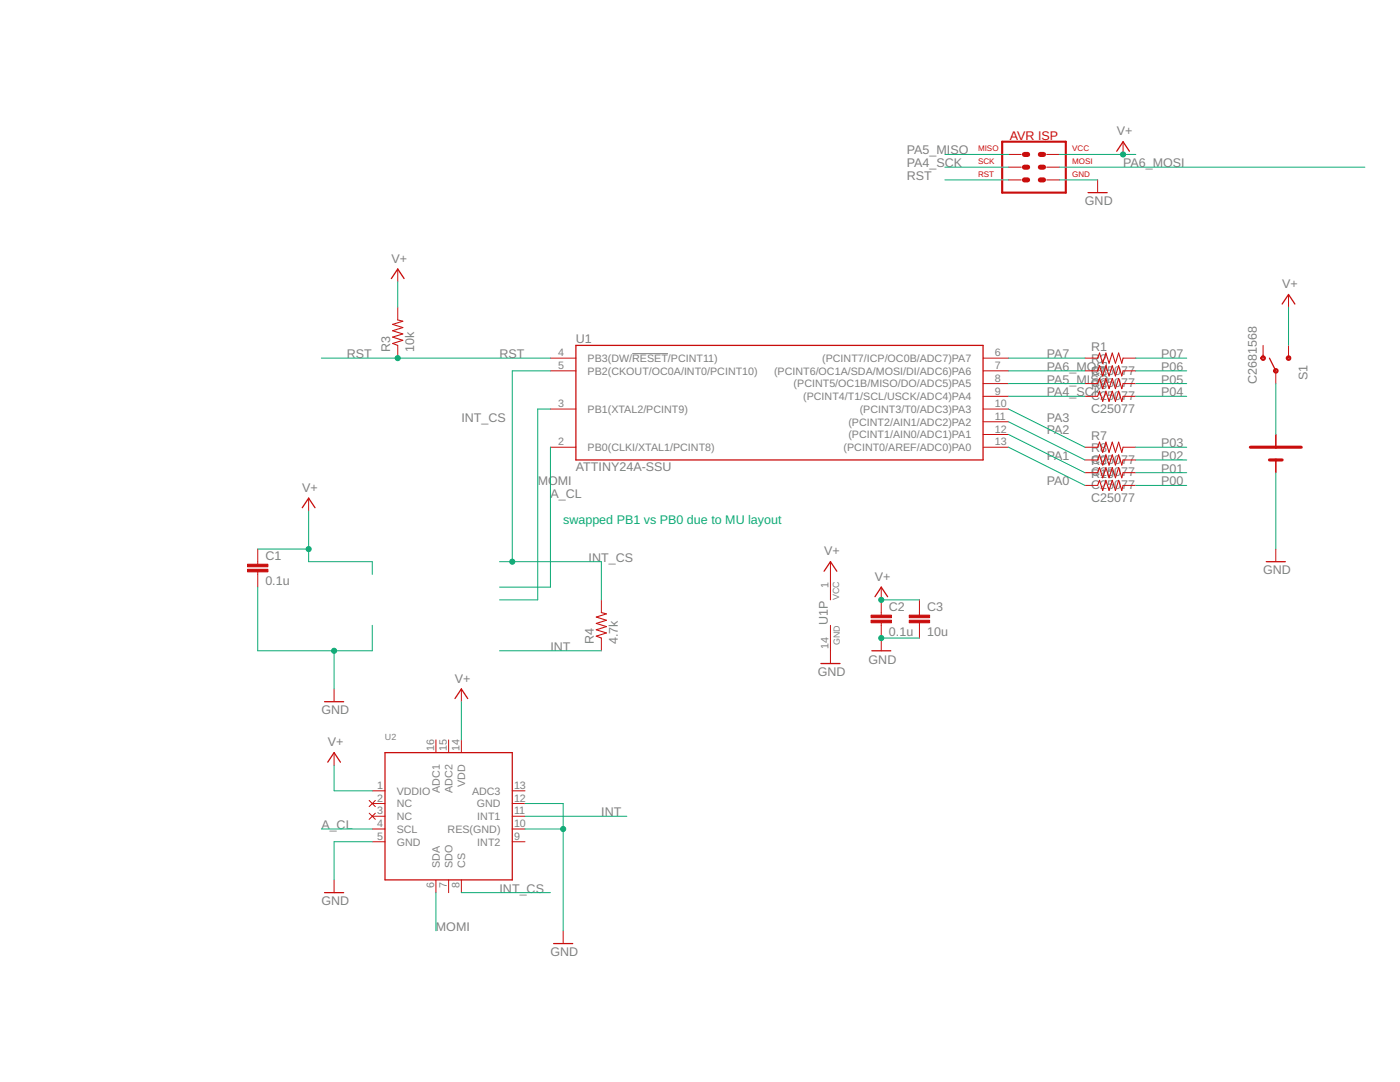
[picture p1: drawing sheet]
<svg xmlns="http://www.w3.org/2000/svg" width="279mm" height="216mm" viewBox="0 0 279 216" stroke-linecap="round" stroke-linejoin="round" font-family="sans-serif">
<path d="M126.2 70.6h7.1" fill="none" stroke="#808080" stroke-width=".2"/>
<g fill="none" stroke="#c90d0c" stroke-width=".2">
<path d="M201.3 33.4h2.5M201.3 30.8h2.5M201.3 35.9h2.5M208.9 33.4h2.5M208.9 30.8h2.5M208.9 35.9h2.5M219.1 35.9v2.5M224.1 28.3v2.5M79.4 53.7v2.5M257.2 58.8v2.5M79.4 61.3v2.5M79.4 68.9v2.6"/>
<path d="M109.9 71.5h5M109.9 74h5M196.2 71.5h5.1M196.2 74h5.1M196.2 76.5h5.1M196.2 79.1h5.1M216.5 71.5h2.6M216.5 74h2.6M216.5 76.5h2.6M216.5 79.1h2.6M224.1 71.5h2.6M224.1 74h2.6"/>
<path d="M224.1 76.5h2.6M224.1 79.1h2.6M252.1 68.9v2.6M254.6 74v2.5M257.2 68.9v2.6M61.6 99.4v2.5M109.9 81.6h5M109.9 89.2h5M196.2 81.6h5.1M196.2 84.2h5.1M196.2 86.7h5.1M196.2 89.2h5.1"/>
<path d="M216.5 89.2h2.6M216.5 91.8h2.6M216.5 94.3h2.6M216.5 96.9h2.6M224.1 89.2h2.6M224.1 91.8h2.6M224.1 94.3h2.6M224.1 96.9h2.6M254.6 86.7v2.5M254.6 91.8v2.5M51.4 109.6v3M51.4 114.1v3.1"/>
<path d="M120 119.7v2.5M165.7 112.1v7.6M175.9 117.2v5.5M183.5 119.7v3M254.6 109.6v2.5M66.7 137.5v2.5M92.1 137.5v2.5M120 127.3v2.6M165.7 124.8v7.6M175.9 124.3v5.6M183.5 124.3v3M66.7 150.2v2.5"/>
<path d="M73.7 159.7l1.2 1.3M74.3 157.8h2.5M74.9 159.7l-1.2 1.3M87 147.6v2.6M89.5 147.6v2.6M92.1 147.6v2.6M102.2 157.8h2.6M66.7 175.6v2.5M73.7 162.3l1.2 1.2M74.3 168h2.5M74.3 160.3h2.5M74.3 162.9h2.5"/>
<path d="M74.3 165.4h2.5M74.9 162.3l-1.2 1.2M87 175.6v2.5M89.5 175.6v2.5M92.1 175.6v2.5M102.2 168h2.6M102.2 160.3h2.6M102.2 162.9h2.6M102.2 165.4h2.6M112.4 185.7v2.6"/>
</g>
<g fill="none" stroke="#c90d0c" stroke-width=".25">
<path d="M217.1 38.4h3.9M222.9 30.2l1.2-1.9 1.3 1.9M78.1 55.6l1.3-1.9 1.2 1.9M114.9 68.9h81.3v22.9h-81.3zM253.3 71.5l1.3 2.5M255.9 60.7l1.3-1.9 1.2 1.9M254.6 86.7v2.5M254.6 91.8v2.5M60.3 101.3l1.3-1.9 1.3 1.9M164.5 114l1.2-1.9 1.3 1.9M174.6 119.1l1.3-1.9 1.2 1.9M252.7 112.1h3.8"/>
<path d="M90.8 139.4l1.3-1.9 1.2 1.9M163.8 132.4h3.8M174 129.9h3.8M64.8 140h3.8M65.4 152.1l1.3-1.9 1.2 1.9M76.8 150.2h25.4v25.4h-25.4zM64.8 178.1h3.8M110.5 188.3h3.8"/>
</g>
<path d="M79.4 63.8l1 .3-2 .6 2 .7-2 .6 2 .6-2 .7 2 .6-2 .6 1 .4M219.1 71.5l.3-1.1 .7 2.1 .6-2.1 .6 2.1 .7-2.1 .6 2.1 .6-2.1 .7 2.1 .2-1M219.1 74l.3-1 .7 2 .6-2 .6 2 .7-2 .6 2 .6-2 .7 2 .2-1M219.1 76.5l.3-1 .7 2.1 .6-2.1 .6 2.1 .7-2.1 .6 2.1 .6-2.1 .7 2.1 .2-1.1M219.1 79.1l.3-1 .7 2 .6-2 .6 2 .7-2 .6 2 .6-2 .7 2 .2-1M219.1 89.2l.3-1 .7 2.1 .6-2.1 .6 2.1 .7-2.1 .6 2.1 .6-2.1 .7 2.1 .2-1.1M219.1 91.8l.3-1 .7 2 .6-2 .6 2 .7-2 .6 2 .6-2 .7 2 .2-1M219.1 94.3l.3-1 .7 2 .6-2 .6 2 .7-2 .6 2 .6-2 .7 2 .2-1M219.1 96.9l.3-1.1 .7 2.1 .6-2.1 .6 2.1 .7-2.1 .6 2.1 .6-2.1 .7 2.1 .2-1M120 122.2l1 .3-2 .6 2 .7-2 .6 2 .6-2 .7 2 .6-2 .6 1 .4" fill="none" stroke="#c90d0c" stroke-width=".21"/>
<g fill="#c90d0c" stroke="#c90d0c" stroke-width=".2">
<path d="M49.4 113.6h4.1v.5h-4.1z"/>
<path d="M49.4 112.6h4.1v.5h-4.1z"/>
<path d="M173.8 123.8h4.1v.5h-4.1z"/>
<path d="M173.8 122.7h4.1v.6h-4.1z"/>
<path d="M181.5 123.8h4v.5h-4z"/>
<path d="M181.5 122.7h4v.6h-4z"/>
</g>
<path d="M200 28.3h12.7v10.1h-12.7z" fill="none" stroke="#c90d0c" stroke-width=".42"/>
<path d="M204.4 30.8h.7M204.4 33.4h.7M204.4 35.9h.7M207.6 30.8h.7M207.6 33.4h.7M207.6 35.9h.7" fill="none" stroke="#c90d0c" stroke-width="1"/>
<path d="M249.5 89.2h10.2M253.3 91.8h2.6" fill="none" stroke="#c90d0c" stroke-width=".61"/>
<g fill="#c90d0c" stroke="#c90d0c" stroke-width=".2">
<path d="M251.8 71.1a.46 .46 0 0 1 .7 .2 .46 .46 0 0 1-.3 .6 .46 .46 0 0 1-.6-.4h.2a.26 .26 0 0 1 .4-.3 .26 .26 0 0 1 .1 .4 .26 .26 0 0 1-.5 0l-.2-.1z" fill-rule="evenodd"/>
<path d="M256.9 71.1a.46 .46 0 0 1 .7 .2 .46 .46 0 0 1-.4 .6 .46 .46 0 0 1-.5-.4h.2a.26 .26 0 0 1 .4-.3 .26 .26 0 0 1 0 .4 .26 .26 0 0 1-.4 0l-.2-.1z" fill-rule="evenodd"/>
<path d="M254.3 73.6a.46 .46 0 0 1 .7 .2 .46 .46 0 0 1-.3 .7 .46 .46 0 0 1-.6-.5h.3a.26 .26 0 0 1 .3-.2 .26 .26 0 0 1 .1 .4 .26 .26 0 0 1-.4-.1l-.3-.1z" fill-rule="evenodd"/>
</g>
<g fill="none" stroke="#0dab76" stroke-width=".2">
<path d="M188.6 33.4h12.7M188.6 30.8h12.7M188.6 35.9h12.7M211.4 33.4h61M211.4 30.8h15.3M211.4 35.9h7.7M79.4 56.2v5.1M64.1 71.5h45.8M109.9 74h-7.7v38.1M201.3 71.5h15.2M201.3 74h15.2M201.3 76.5h15.2"/>
<path d="M201.3 79.1h15.2M226.7 71.5h10.1M226.7 74h10.1M226.7 76.5h10.1M226.7 79.1h10.1M254.6 76.5v10.2M257.2 61.3v7.6M109.9 89.2v28h-10.2M109.9 81.6h-2.6v38.1h-7.6M201.3 89.2l15.2 7.7M201.3 86.7l15.2 7.6M201.3 84.2l15.2 7.6"/>
<path d="M201.3 81.6l15.2 7.6M226.7 96.9h10.1M226.7 94.3h10.1M226.7 91.8h10.1M226.7 89.2h10.1M254.6 94.3v15.3M51.4 117.2v12.7h22.9v-5.1M51.4 109.6h10.2M61.6 101.9v10.2h12.7v2.5M99.7 112.1h20.3v7.6M175.9 119.7h7.6M66.7 129.9v7.6"/>
<path d="M99.7 129.9h20.3M175.9 127.3h7.6M66.7 152.7v5.1h7.6M92.1 140v7.6M64.1 165.4h10.2M74.3 168h-7.6v7.6M87 178.1v7.6M92.1 178.1h17.8M104.8 162.9h20.3M104.8 165.4h7.6M104.8 160.3h7.6v25.4"/>
</g>
<g fill="#0dab76" stroke="#0dab76" stroke-width=".2">
<circle cx="79.4" cy="71.5" r=".51"/>
<circle cx="102.2" cy="112.1" r=".51"/>
<circle cx="66.7" cy="129.9" r=".51"/>
<circle cx="175.9" cy="127.3" r=".51"/>
<circle cx="112.4" cy="165.4" r=".51"/>
<circle cx="61.6" cy="109.6" r=".51"/>
<circle cx="224.1" cy="30.8" r=".51"/>
<circle cx="175.9" cy="119.7" r=".51"/>
</g>
<text font-size="2.5" fill="#c90d0c" x="201.5" y="27.9">AVR ISP</text>
<g font-size="2.5" fill="#808080">
<text x="222.9" y="27">V+</text>
<text x="181" y="30.8">PA5_MISO</text>
<text x="181" y="33.4">PA4_SCK</text>
<text x="181" y="35.9">RST</text>
<text x="224.1" y="33.4">PA6_MOSI</text>
<text x="216.5" y="41">GND</text>
<text x="78.1" y="52.4">V+</text>
<text x="255.9" y="57.5">V+</text>
<text x="69.2" y="71.5">RST</text>
<text x="77.9" y="70.2" transform="rotate(-90 77.9 70.2)">R3</text>
<text x="82.7" y="70.2" transform="rotate(-90 82.7 70.2)">10k</text>
<text x="99.7" y="71.5">RST</text>
<text x="114.9" y="68.4">U1</text>
<text x="208.9" y="71.5">PA7</text>
<text x="217.8" y="70">R1</text>
<text x="231.8" y="71.5">P07</text>
<text x="208.9" y="74">PA6_MOSI</text>
<text x="208.9" y="76.5">PA5_MISO</text>
<text x="217.8" y="74.8">C25077</text>
<text x="217.8" y="77.3">C25077</text>
<text x="217.8" y="72.5">R2</text>
<text x="217.8" y="75">R5</text>
<text x="217.8" y="77.6">R6</text>
<text x="231.8" y="76.5">P05</text>
<text x="231.8" y="74">P06</text>
<text x="250.8" y="76.5" transform="rotate(-90 250.8 76.5)">C2681568</text>
<text x="261" y="75.9" transform="rotate(-90 261 75.9)">S1</text>
<text x="208.9" y="79.1">PA4_SCK</text>
<text x="217.8" y="79.8">C25077</text>
<text x="217.8" y="82.4">C25077</text>
<text x="231.8" y="79.1">P04</text>
<text x="92.1" y="84.2">INT_CS</text>
<text x="208.9" y="86.7">PA2</text>
<text x="208.9" y="84.2">PA3</text>
<text x="217.8" y="87.7">R7</text>
<text x="231.8" y="89.2">P03</text>
<text x="114.9" y="94.1">ATTINY24A-SSU</text>
<text x="208.9" y="91.8">PA1</text>
<text x="217.8" y="92.5">C25077</text>
<text x="217.8" y="95.1">C25077</text>
<text x="217.8" y="90.3">R8</text>
<text x="217.8" y="92.8">R9</text>
<text x="217.8" y="95.4">R10</text>
<text x="231.8" y="94.3">P01</text>
<text x="231.8" y="91.8">P02</text>
<text x="60.3" y="98.1">V+</text>
<text x="107.3" y="96.9">MOMI</text>
<text x="109.8" y="99.4">A_CL</text>
<text x="208.9" y="96.9">PA0</text>
<text x="217.8" y="97.6">C25077</text>
<text x="217.8" y="100.2">C25077</text>
<text x="231.8" y="96.9">P00</text>
<text x="53" y="111.7">C1</text>
<text x="117.5" y="112.1">INT_CS</text>
<text x="164.5" y="110.8">V+</text>
<text x="53" y="116.8">0.1u</text>
<text x="174.6" y="115.9">V+</text>
<text x="252.1" y="114.6">GND</text>
<text x="165.2" y="124.7" transform="rotate(-90 165.2 124.7)">U1P</text>
<text x="177.4" y="121.9">C2</text>
<text x="185" y="121.9">C3</text>
<text x="109.8" y="129.9">INT</text>
<text x="118.5" y="128.6" transform="rotate(-90 118.5 128.6)">R4</text>
<text x="123.3" y="128.6" transform="rotate(-90 123.3 128.6)">4.7k</text>
<text x="177.4" y="126.9">0.1u</text>
<text x="185" y="126.9">10u</text>
<text x="90.8" y="136.2">V+</text>
<text x="163.2" y="134.9">GND</text>
<text x="173.3" y="132.4">GND</text>
<text x="64.1" y="142.6">GND</text>
<text x="65.4" y="148.9">V+</text>
<text x="64.1" y="165.4">A_CL</text>
<text x="120" y="162.9">INT</text>
<text x="99.7" y="178.1">INT_CS</text>
<text x="64.1" y="180.7">GND</text>
<text x="87" y="185.7">MOMI</text>
<text x="109.8" y="190.8">GND</text>
</g>
<text font-size="2.5" fill="#0dab76" x="112.4" y="104.5">swapped PB1 vs PB0 due to MU layout</text>
<g font-size="2.1" fill="#808080">
<text x="111.4" y="71.1">4</text>
<text x="198.5" y="71.1">6</text>
<text x="111.4" y="73.6">5</text>
<text x="117.3" y="72.2">PB3(DW/RESET/PCINT11)</text>
<text x="117.3" y="74.8">PB2(CKOUT/OC0A/INT0/PCINT10)</text>
<text x="154.5" y="74.8">(PCINT6/OC1A/SDA/MOSI/DI/ADC6)PA6</text>
<text x="158.4" y="77.3">(PCINT5/OC1B/MISO/DO/ADC5)PA5</text>
<text x="164.1" y="72.2">(PCINT7/ICP/OC0B/ADC7)PA7</text>
<text x="198.5" y="73.6">7</text>
<text x="198.5" y="76.2">8</text>
<text x="111.4" y="81.3">3</text>
<text x="117.3" y="82.4">PB1(XTAL2/PCINT9)</text>
<text x="160.3" y="79.8">(PCINT4/T1/SCL/USCK/ADC4)PA4</text>
<text x="171.6" y="82.4">(PCINT3/T0/ADC3)PA3</text>
<text x="198.5" y="78.7">9</text>
<text x="198.5" y="81.3">10</text>
<text x="198.5" y="83.8">11</text>
<text x="111.4" y="88.9">2</text>
<text x="117.3" y="90">PB0(CLKI/XTAL1/PCINT8)</text>
<text x="168.4" y="90">(PCINT0/AREF/ADC0)PA0</text>
<text x="169.3" y="84.9">(PCINT2/AIN1/ADC2)PA2</text>
<text x="169.3" y="87.5">(PCINT1/AIN0/ADC1)PA1</text>
<text x="198.5" y="86.3">12</text>
<text x="198.5" y="88.9">13</text>
<text x="165.4" y="117.4" transform="rotate(-90 165.4 117.4)">1</text>
<text x="165.4" y="129.5" transform="rotate(-90 165.4 129.5)">14</text>
<text x="86.6" y="149.8" transform="rotate(-90 86.6 149.8)">16</text>
<text x="89.2" y="149.8" transform="rotate(-90 89.2 149.8)">15</text>
<text x="91.7" y="149.8" transform="rotate(-90 91.7 149.8)">14</text>
<text x="75.3" y="160">2</text>
<text x="75.3" y="157.4">1</text>
<text x="79.2" y="161.1">NC</text>
<text x="79.2" y="158.6">VDDIO</text>
<text x="87.8" y="158.2" transform="rotate(-90 87.8 158.2)">ADC1</text>
<text x="90.3" y="158.2" transform="rotate(-90 90.3 158.2)">ADC2</text>
<text x="92.8" y="157" transform="rotate(-90 92.8 157)">VDD</text>
<text x="94.2" y="158.6">ADC3</text>
<text x="95.2" y="161.1">GND</text>
<text x="102.6" y="157.4">13</text>
<text x="102.6" y="160">12</text>
<text x="75.3" y="167.6">5</text>
<text x="75.3" y="162.5">3</text>
<text x="75.3" y="165.1">4</text>
<text x="79.2" y="163.6">NC</text>
<text x="79.2" y="166.2">SCL</text>
<text x="89.3" y="166.2">RES(GND)</text>
<text x="95.3" y="163.6">INT1</text>
<text x="102.6" y="162.5">11</text>
<text x="102.6" y="167.6">9</text>
<text x="102.6" y="165.1">10</text>
<text x="79.2" y="168.7">GND</text>
<text x="87.8" y="173.2" transform="rotate(-90 87.8 173.2)">SDA</text>
<text x="90.3" y="173.2" transform="rotate(-90 90.3 173.2)">SDO</text>
<text x="92.8" y="173.2" transform="rotate(-90 92.8 173.2)">CS</text>
<text x="95.3" y="168.7">INT2</text>
<text x="86.6" y="177.1" transform="rotate(-90 86.6 177.1)">6</text>
<text x="89.2" y="177.1" transform="rotate(-90 89.2 177.1)">7</text>
<text x="91.7" y="177.1" transform="rotate(-90 91.7 177.1)">8</text>
</g>
<g font-size="1.8" fill="#808080">
<text x="167.5" y="119.7" transform="rotate(-90 167.5 119.7)">VCC</text>
<text x="167.6" y="128.7" transform="rotate(-90 167.6 128.7)">GND</text>
<text x="76.8" y="147.6">U2</text>
</g>
<g font-size="1.6" fill="#c90d0c">
<text x="195.2" y="32.7">SCK</text>
<text x="195.2" y="30.2">MISO</text>
<text x="195.2" y="35.3">RST</text>
<text x="214" y="32.7">MOSI</text>
<text x="214" y="30.2">VCC</text>
<text x="214" y="35.3">GND</text>
</g>
</svg>
